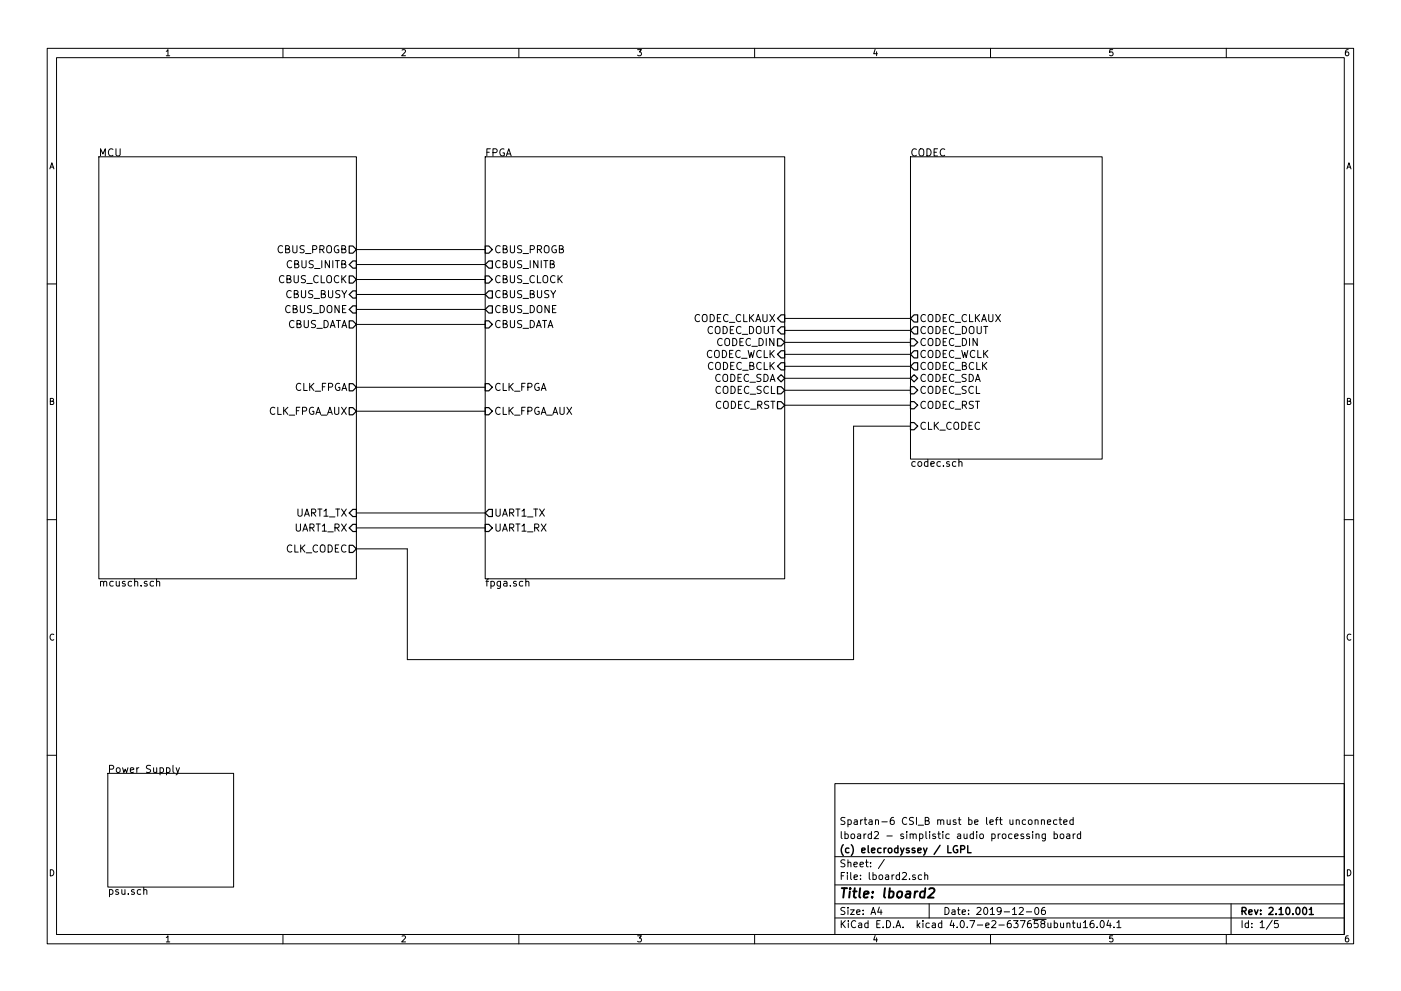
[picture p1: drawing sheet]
EESchema Schematic File Version 2
LIBS:lboard2-rescue
LIBS:power
LIBS:device
LIBS:switches
LIBS:relays
LIBS:motors
LIBS:transistors
LIBS:conn
LIBS:linear
LIBS:regul
LIBS:74xx
LIBS:cmos4000
LIBS:adc-dac
LIBS:memory
LIBS:xilinx
LIBS:microcontrollers
LIBS:dsp
LIBS:microchip
LIBS:analog_switches
LIBS:motorola
LIBS:texas
LIBS:intel
LIBS:audio
LIBS:interface
LIBS:digital-audio
LIBS:philips
LIBS:display
LIBS:cypress
LIBS:siliconi
LIBS:opto
LIBS:atmel
LIBS:contrib
LIBS:valves
LIBS:xilinx-spartan6
LIBS:btt-mcu
LIBS:dc-dc
LIBS:stm32
LIBS:battery_management
LIBS:btt-power
LIBS:m25p16-vme
LIBS:TexasInstruments
LIBS:ESD_Protection
LIBS:ft232rl
LIBS:btt-mem
LIBS:btt-iface
LIBS:lboard2-cache
EELAYER 25 0
EELAYER END
$Descr A4 11693 8268
encoding utf-8
Sheet 1 5
Title "lboard2"
Date "2019-12-06"
Rev "2.10.001"
Comp "(c) elecrodyssey / LGPL"
Comment1 "lboard2 - simplistic audio processing board"
Comment2 "Spartan-6 CSI_B must be left unconnected"
Comment3 ""
Comment4 ""
$EndDescr
$Sheet
S 900  6450 1050 950 
U 5A6A4B6E
F0 "Power Supply" 60
F1 "psu.sch" 60
$EndSheet
$Sheet
S 4050 1300 2500 3525
U 5B65C8CD
F0 "FPGA" 60
F1 "fpga.sch" 60
F2 "CLK_FPGA" I L 4050 3225 60 
F3 "CLK_FPGA_AUX" I L 4050 3425 60 
F4 "CBUS_PROGB" I L 4050 2075 60 
F5 "CBUS_INITB" O L 4050 2200 60 
F6 "CBUS_CLOCK" I L 4050 2325 60 
F7 "CBUS_BUSY" O L 4050 2450 60 
F8 "CBUS_DONE" O L 4050 2575 60 
F9 "CBUS_DATA" I L 4050 2700 60 
F10 "UART1_TX" O L 4050 4275 60 
F11 "UART1_RX" I L 4050 4400 60 
F12 "CODEC_RST" O R 6550 3375 60 
F13 "CODEC_SCL" O R 6550 3250 60 
F14 "CODEC_SDA" B R 6550 3150 60 
F15 "CODEC_BCLK" I R 6550 3050 60 
F16 "CODEC_WCLK" I R 6550 2950 60 
F17 "CODEC_DIN" O R 6550 2850 60 
F18 "CODEC_DOUT" I R 6550 2750 60 
F19 "CODEC_CLKAUX" I R 6550 2650 60 
$EndSheet
$Sheet
S 7600 1300 1600 2525
U 5B6BC2FC
F0 "CODEC" 60
F1 "codec.sch" 60
F2 "CLK_CODEC" I L 7600 3550 60 
F3 "CODEC_RST" I L 7600 3375 60 
F4 "CODEC_CLKAUX" O L 7600 2650 60 
F5 "CODEC_SCL" I L 7600 3250 60 
F6 "CODEC_SDA" B L 7600 3150 60 
F7 "CODEC_DOUT" O L 7600 2750 60 
F8 "CODEC_DIN" I L 7600 2850 60 
F9 "CODEC_BCLK" O L 7600 3050 60 
F10 "CODEC_WCLK" O L 7600 2950 60 
$EndSheet
Wire Wire Line
	2975 3225 4050 3225
Wire Wire Line
	2975 4575 3400 4575
Wire Wire Line
	3400 4575 3400 5500
Wire Wire Line
	3400 5500 7125 5500
Wire Wire Line
	7125 5500 7125 3550
Wire Wire Line
	7125 3550 7600 3550
Wire Wire Line
	4050 3425 2975 3425
Wire Wire Line
	2975 2075 4050 2075
Wire Wire Line
	2975 2200 4050 2200
Wire Wire Line
	2975 2325 4050 2325
Wire Wire Line
	2975 2450 4050 2450
Wire Wire Line
	2975 2575 4050 2575
Wire Wire Line
	2975 2700 4050 2700
Wire Wire Line
	2975 4275 4050 4275
Wire Wire Line
	2975 4400 4050 4400
Wire Wire Line
	6550 2650 7600 2650
Wire Wire Line
	6550 2750 7600 2750
Wire Wire Line
	6550 2850 7600 2850
Wire Wire Line
	6550 2950 7600 2950
Wire Wire Line
	6550 3050 7600 3050
Wire Wire Line
	6550 3150 7600 3150
Wire Wire Line
	6550 3250 7600 3250
Wire Wire Line
	6550 3375 7600 3375
$Sheet
S 825  1300 2150 3525
U 5A6A330B
F0 "MCU" 60
F1 "mcusch.sch" 60
F2 "CLK_FPGA" O R 2975 3225 60 
F3 "CLK_CODEC" O R 2975 4575 60 
F4 "CLK_FPGA_AUX" O R 2975 3425 60 
F5 "CBUS_PROGB" O R 2975 2075 60 
F6 "CBUS_INITB" I R 2975 2200 60 
F7 "CBUS_CLOCK" O R 2975 2325 60 
F8 "CBUS_BUSY" I R 2975 2450 60 
F9 "CBUS_DONE" I R 2975 2575 60 
F10 "CBUS_DATA" O R 2975 2700 60 
F11 "UART1_TX" I R 2975 4275 60 
F12 "UART1_RX" I R 2975 4400 60 
$EndSheet
$EndSCHEMATC
